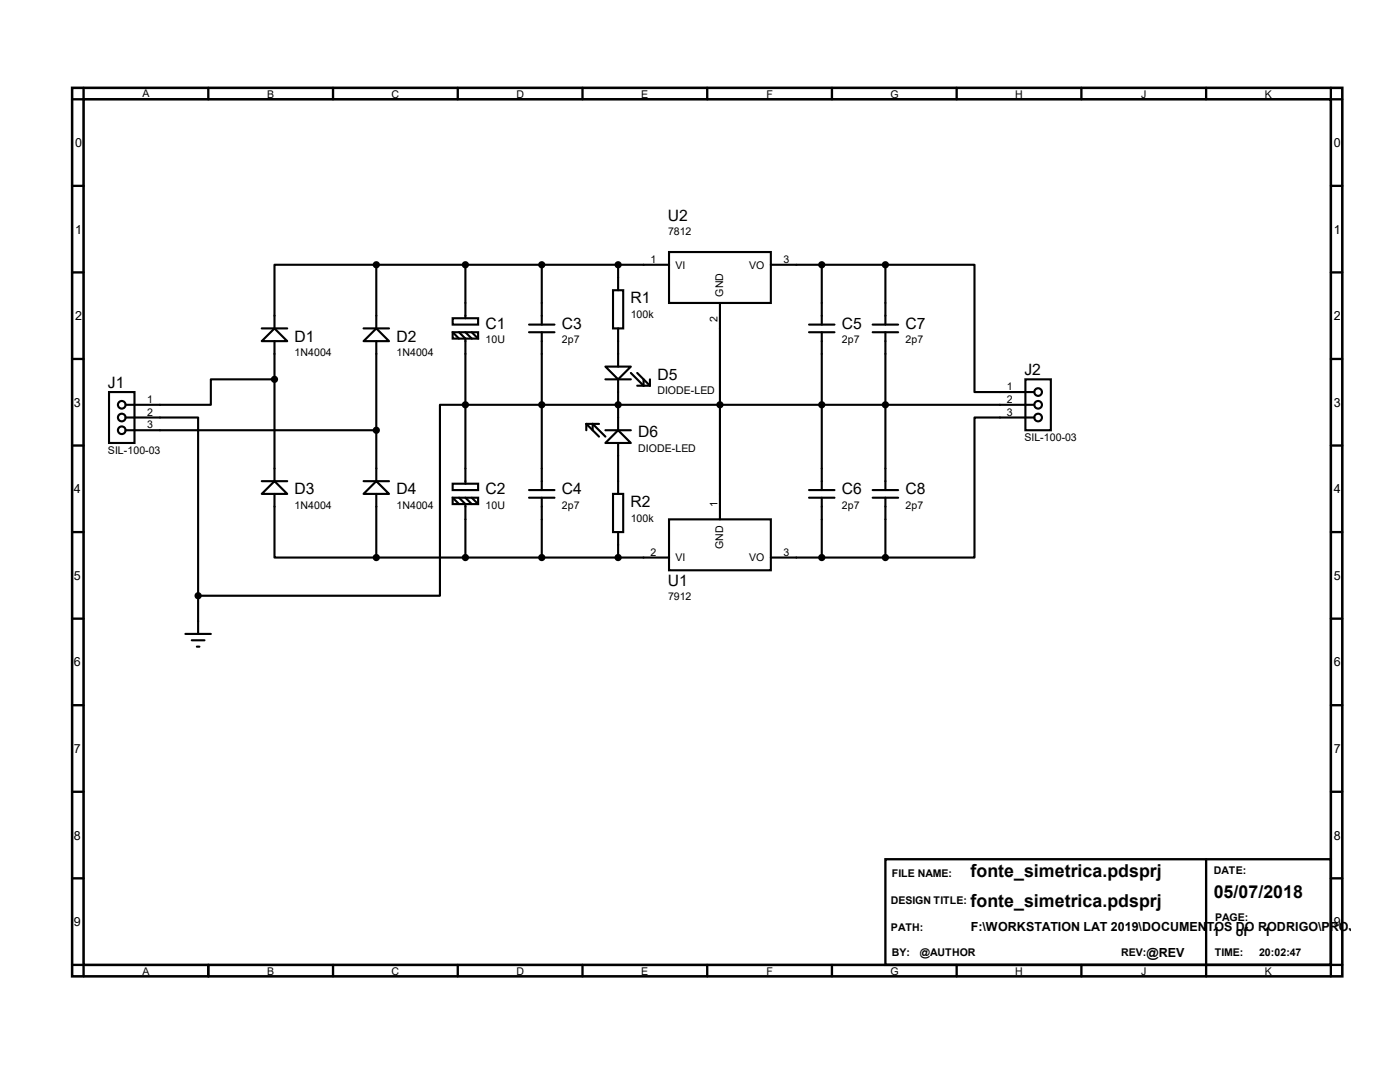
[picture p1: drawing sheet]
<svg xmlns="http://www.w3.org/2000/svg" width="279mm" height="216mm" viewBox="0 0 279 216" stroke-linecap="round" stroke-linejoin="round" font-family="sans-serif">
<path d="M14.4 17.5h253.5v177.3h-253.5zM16.7 19.8h248.9v172.7h-248.9z" fill="none" stroke="#000" stroke-width=".51"/>
<g fill="none" stroke="#000" stroke-width=".47">
<path d="M16.7 17.5v2.3h-2.3M41.6 17.5v2.3M66.5 17.5v2.3M91.4 17.5v2.3M116.2 17.5v2.3M141.1 17.5v2.3M166 17.5v2.3M190.9 17.5v2.3M215.8 17.5v2.3M240.7 17.5v2.3M265.6 17.5v2.3h2.3M14.4 37.1h2.3"/>
<path d="M265.6 37.1h2.3M14.4 54.4h2.3M265.6 54.4h2.3M14.4 71.6h2.3M265.6 71.6h2.3M14.4 88.9h2.3M265.6 88.9h2.3M14.4 106.2h2.3M265.6 106.2h2.3M14.4 123.4h2.3M265.6 123.4h2.3M14.4 140.7h2.3"/>
<path d="M14.4 158h2.3M265.6 140.7h2.3M265.6 158h2.3M14.4 175.3h2.3M176.7 171.4h88.9v21.1h-88.9zM240.7 171.4v23.4M265.6 175.3h2.3M14.4 192.5h2.3v2.3M41.6 192.5v2.3M66.5 192.5v2.3M91.4 192.5v2.3M116.2 192.5v2.3"/>
<path d="M141.1 192.5v2.3M166 192.5v2.3M190.9 192.5v2.3M215.8 192.5v2.3M267.9 192.5h-2.3v2.3"/>
</g>
<g fill="none" stroke="#000" stroke-width=".42">
<path d="M75.1 52.8h-20.3v12.7M75.1 52.8v12.7M75.1 52.8h58.4M92.9 52.8v10.7M108.1 52.8v12M122.3 57.9h2.1v7.6h-2.1zM123.4 52.8v5.1M133.5 50.3h20.3v10.2h-20.3zM153.8 52.8h22.9M164 52.8v12M176.7 52.8h17.8v25.4h11.9M176.7 52.8v12"/>
<path d="M21.8 78.2h5v10.2h-5zM52.2 65.5h5.1M54.8 65.5l2.5 2.6h-5.1zM54.8 75.7h-12.7v5.1h-17M54.8 68.1v27.9M72.6 65.5h5M75.1 65.5l2.5 2.6h-5zM75.1 68.1v27.9M90.3 63.5h5.1v1.3h-5.1zM90.3 66.3h5.1v1.3h-5.1zM90.3 66.3l1.3 1.3M91.6 66.3l1.3 1.3v28.9"/>
<path d="M92.9 66.3l1.2 1.3M94.1 66.3l1.3 1.3M105.6 64.8h5.1M105.6 66.3h5.1M108.1 66.3v31.5M120.8 73.2h5.1l-2.5 2.5zM120.8 75.7h5.1M123.4 65.5v7.7M123.4 75.7v10.2M125.9 74.4l2.5 2.6v-1.3M127.2 74.4l2.5 2.6M127.2 77h2.5"/>
<path d="M129.7 75.7v1.3M143.7 60.5v43.1M161.5 64.8h5M161.5 66.3h5M164 66.3v31.5M174.2 64.8h5M174.2 66.3h5M176.7 66.3v31.5M204.6 75.7h5.1v10.2h-5.1zM25.1 83.3h14.4v35.6M25.1 85.9h50M52.2 96h5.1"/>
<path d="M54.8 96l2.5 2.6h-5.1zM54.8 98.6v12.7h20.3M72.6 96h5M75.1 96l2.5 2.6h-5zM75.1 98.6v12.7M90.3 96.5h5.1v1.3h-5.1zM90.3 99.3h5.1v1.3h-5.1zM90.3 99.3l1.3 1.3M91.6 99.3l1.3 1.3v10.7M92.9 99.3l1.2 1.3M94.1 99.3l1.3 1.3M105.6 97.8h5.1"/>
<path d="M105.6 99.3h5.1M108.1 99.3v12M117 84.6l2.5 2.5M117 84.6v1.3M117 84.6h2.5M118.3 85.9v-1.3l2.5 2.5M120.8 85.9h5.1M122.3 98.6h2.1v7.6h-2.1zM123.4 85.9l2.5 2.5h-5.1zM123.4 88.4v10.2M161.5 97.8h5M161.5 99.3h5"/>
<path d="M164 99.3v12M174.2 97.8h5M174.2 99.3h5M176.7 99.3v12M206.4 80.8h-118.6v38.1h-48.3M206.4 83.3h-11.9v28h-17.8M39.5 118.9v7.6M75.1 111.3h58.4M123.4 106.2v5.1M133.5 103.6h20.3v10.2h-20.3zM153.8 111.3h22.9M37 126.5h5.1"/>
<path d="M38.3 127.8h2.5M39.3 129h.5"/>
<circle cx="207.2" cy="78.2" r=".76"/>
<circle cx="24.3" cy="85.9" r=".76"/>
<circle cx="24.3" cy="80.8" r=".76"/>
<circle cx="24.3" cy="83.3" r=".76"/>
<circle cx="207.2" cy="80.8" r=".76"/>
<circle cx="207.2" cy="83.3" r=".76"/>
</g>
<g fill="#000" stroke="#000" stroke-width=".42">
<circle cx="75.1" cy="52.8" r=".51"/>
<circle cx="92.9" cy="52.8" r=".51"/>
<circle cx="108.1" cy="52.8" r=".51"/>
<circle cx="123.4" cy="52.8" r=".51"/>
<circle cx="164" cy="52.8" r=".51"/>
<circle cx="176.7" cy="52.8" r=".51"/>
<circle cx="54.8" cy="75.7" r=".51"/>
<circle cx="75.1" cy="85.9" r=".51"/>
<circle cx="92.9" cy="80.8" r=".51"/>
<circle cx="108.1" cy="80.8" r=".51"/>
<circle cx="123.4" cy="80.8" r=".51"/>
<circle cx="143.7" cy="80.8" r=".51"/>
<circle cx="164" cy="80.8" r=".51"/>
<circle cx="176.7" cy="80.8" r=".51"/>
<circle cx="39.5" cy="118.9" r=".51"/>
<circle cx="75.1" cy="111.3" r=".51"/>
<circle cx="92.9" cy="111.3" r=".51"/>
<circle cx="108.1" cy="111.3" r=".51"/>
<circle cx="123.4" cy="111.3" r=".51"/>
<circle cx="164" cy="111.3" r=".51"/>
<circle cx="176.7" cy="111.3" r=".51"/>
</g>
<g font-size="3.6">
<text x="193.7" y="175.1">fonte_simetrica.pdsprj</text>
<text x="242.2" y="179.2">05/07/2018</text>
<text x="193.7" y="180.9">fonte_simetrica.pdsprj</text>
</g>
<g font-size="3.1">
<text x="133.3" y="44">U2</text>
<text x="96.9" y="65.6">C1</text>
<text x="112.1" y="65.6">C3</text>
<text x="125.9" y="60.5">R1</text>
<text x="168" y="65.6">C5</text>
<text x="180.7" y="65.6">C7</text>
<text x="58.8" y="68.2">D1</text>
<text x="79.1" y="68.2">D2</text>
<text x="21.5" y="77.3">J1</text>
<text x="131.2" y="75.8">D5</text>
<text x="204.4" y="74.8">J2</text>
<text x="127.4" y="87.2">D6</text>
<text x="58.8" y="98.6">D3</text>
<text x="79.1" y="98.6">D4</text>
<text x="96.9" y="98.6">C2</text>
<text x="112.1" y="98.6">C4</text>
<text x="125.9" y="101.2">R2</text>
<text x="168" y="98.6">C6</text>
<text x="180.7" y="98.6">C8</text>
<text x="133.3" y="116.8">U1</text>
</g>
<g font-size="2.5">
<text x="15" y="29.3">0</text>
<text x="266.2" y="29.3">0</text>
<text x="15" y="46.6">1</text>
<text x="266.2" y="46.6">1</text>
<text x="15" y="63.9">2</text>
<text x="266.2" y="63.9">2</text>
<text x="14.7" y="81.2">3</text>
<text x="266.2" y="81.2">3</text>
<text x="14.7" y="98.4">4</text>
<text x="266.2" y="98.4">4</text>
<text x="14.7" y="115.7">5</text>
<text x="266.2" y="115.7">5</text>
<text x="14.7" y="133">6</text>
<text x="266.2" y="133">6</text>
<text x="14.7" y="150.2">7</text>
<text x="266.2" y="150.2">7</text>
<text x="14.7" y="167.5">8</text>
<text x="266.2" y="167.5">8</text>
<text x="14.7" y="184.8">9</text>
<text x="193.7" y="185.8">F:\WORKSTATION LAT 2019\DOCUMENTOS DO RODRIGO\PROJETOS\FO</text>
<text x="266.2" y="184.8">9</text>
<text x="228.8" y="190.9">@REV</text>
<text x="242.1" y="186.9">1</text>
<text x="246.6" y="186.9">of</text>
<text x="252.2" y="186.9">1</text>
</g>
<g font-size="2.1">
<text x="28.4" y="19.3">A</text>
<text x="53.3" y="19.6">B</text>
<text x="78.2" y="19.6">C</text>
<text x="103" y="19.6">D</text>
<text x="128" y="19.6">E</text>
<text x="153" y="19.6">F</text>
<text x="177.7" y="19.6">G</text>
<text x="202.6" y="19.6">H</text>
<text x="227.8" y="19.6">J</text>
<text x="252.5" y="19.6">K</text>
<text x="133.3" y="46.9">7812</text>
<text x="129.8" y="52.5">1</text>
<text x="134.8" y="53.6">VI</text>
<text x="149.5" y="53.6">VO</text>
<text x="156.4" y="52.5">3</text>
<text x="144.4" y="59.2" transform="rotate(-90 144.4 59.2)">GND</text>
<text x="125.9" y="63.5">100k</text>
<text x="143.2" y="64.2" transform="rotate(-90 143.2 64.2)">2</text>
<text x="58.8" y="71.1">1N4004</text>
<text x="79.1" y="71.1">1N4004</text>
<text x="96.9" y="68.5">10U</text>
<text x="112.2" y="68.5">2p7</text>
<text x="168" y="68.5">2p7</text>
<text x="180.7" y="68.5">2p7</text>
<text x="200.9" y="77.9">1</text>
<text x="29.4" y="80.4">1</text>
<text x="29.4" y="82.9">2</text>
<text x="131.2" y="78.7">DIODE-LED</text>
<text x="200.9" y="80.4">2</text>
<text x="200.9" y="82.9">3</text>
<text x="29.4" y="85.5">3</text>
<text x="204.4" y="88">SIL-100-03</text>
<text x="21.5" y="90.6">SIL-100-03</text>
<text x="127.4" y="90.1">DIODE-LED</text>
<text x="58.8" y="101.6">1N4004</text>
<text x="79.1" y="101.6">1N4004</text>
<text x="96.9" y="101.6">10U</text>
<text x="112.2" y="101.6">2p7</text>
<text x="143.2" y="101.1" transform="rotate(-90 143.2 101.1)">1</text>
<text x="168" y="101.6">2p7</text>
<text x="180.7" y="101.6">2p7</text>
<text x="125.9" y="104.1">100k</text>
<text x="129.8" y="110.9">2</text>
<text x="134.8" y="112">VI</text>
<text x="144.4" y="109.6" transform="rotate(-90 144.4 109.6)">GND</text>
<text x="149.5" y="112">VO</text>
<text x="156.4" y="110.9">3</text>
<text x="133.3" y="119.8">7912</text>
<text x="178" y="174.9">FILE NAME:</text>
<text x="242.3" y="174.4">DATE:</text>
<text x="177.8" y="180.4">DESIGN TITLE:</text>
<text x="177.8" y="185.7">PATH:</text>
<text x="242.5" y="183.8">PAGE:</text>
<text x="178" y="190.7">BY:</text>
<text x="183.6" y="190.7">@AUTHOR</text>
<text x="223.7" y="190.8">REV:</text>
<text x="242.4" y="190.8">TIME:</text>
<text x="251.3" y="190.8">20:02:47</text>
<text x="28.4" y="194.6">A</text>
<text x="53.3" y="194.6">B</text>
<text x="78.2" y="194.6">C</text>
<text x="103" y="194.6">D</text>
<text x="128" y="194.6">E</text>
<text x="153" y="194.6">F</text>
<text x="177.7" y="194.6">G</text>
<text x="202.6" y="194.6">H</text>
<text x="227.8" y="194.6">J</text>
<text x="252.5" y="194.6">K</text>
</g>
</svg>
